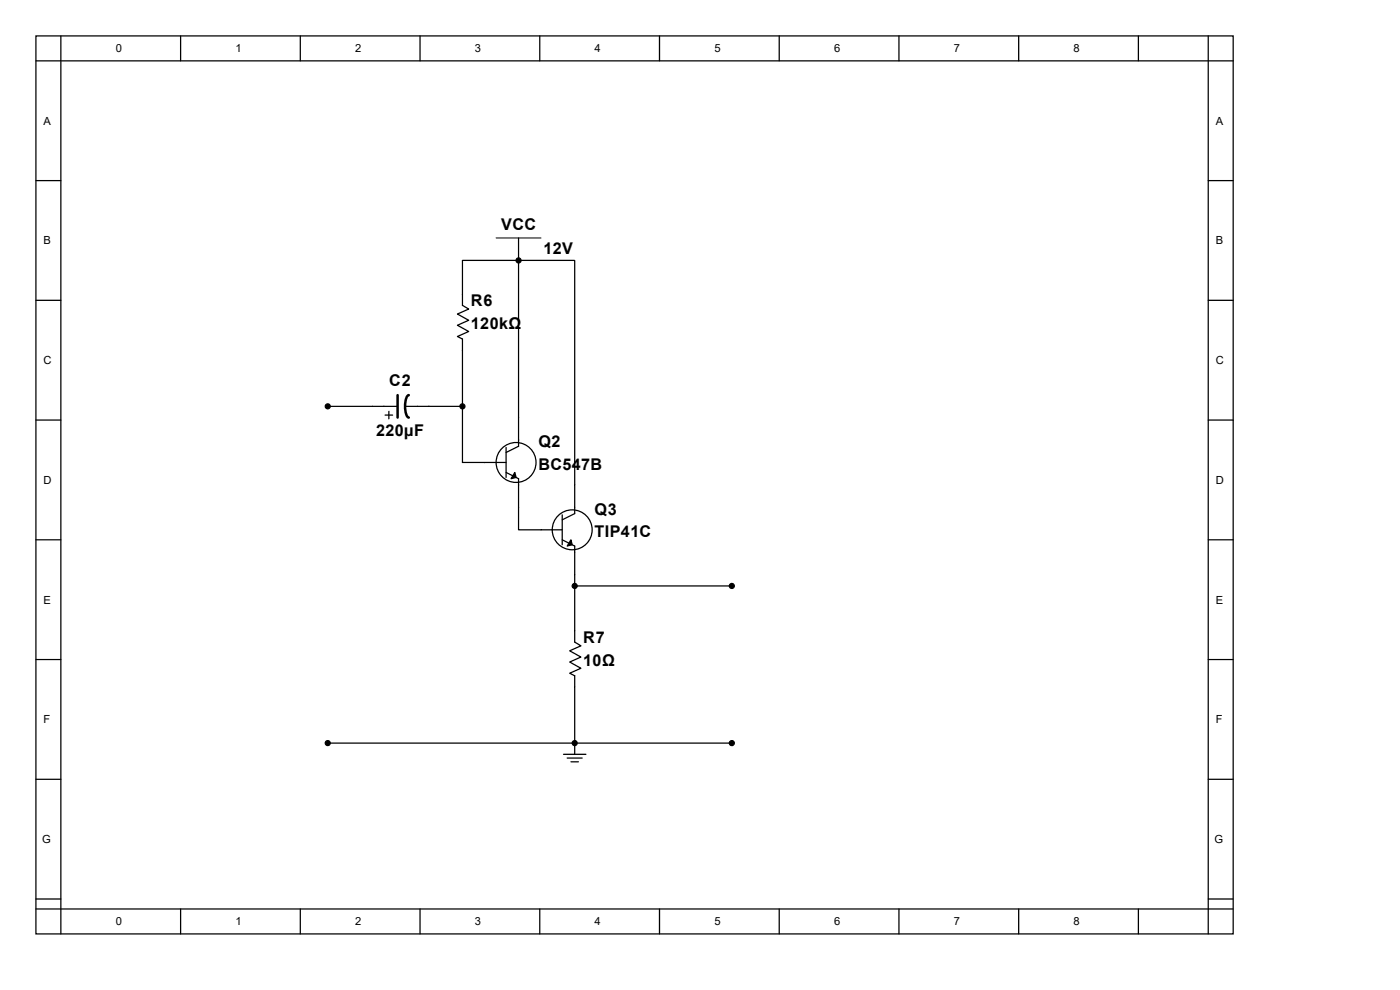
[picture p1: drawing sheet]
<svg xmlns="http://www.w3.org/2000/svg" width="297mm" height="210mm" viewBox="0 0 297 210" stroke-linecap="round" stroke-linejoin="round" font-family="sans-serif">
<g fill="none" stroke="#000" stroke-width=".26">
<path d="M7.6 7.6h254v190.5h-254zM7.6 12.9h254M12.9 7.6v190.5M38.3 7.6v5.3M63.7 7.6v5.3M89.1 7.6v5.3M114.5 7.6v5.3M139.9 7.6v5.3M165.3 7.6v5.3M190.7 7.6v5.3M216.1 7.6v5.3M241.5 7.6v5.3"/>
<path d="M256.3 7.6v190.5M7.6 38.3h5.3M256.3 38.3h5.3M110 55.2h-11.9v9.6l1.3 .8-2.4 1 2.4 1.3-2.4 1.1 2.4 1.3-2.4 1.1 1.1 .5v14.3M110 55.2h11.9v53.8l-2.6 1.3M110 55.2h.1M110 50.5v44.2l-2.6 1.3M7.6 63.7h5.3M256.3 63.7h5.3M7.6 89.1h5.3M69.5 86.2h14.8M81.7 88.1h1.6"/>
<path d="M82.5 87.3v1.5M85.9 86.2h12.2M98.1 86.2v11.9h9.3M107.4 94.9v6.4M256.3 89.1h5.3M7.6 114.5h5.3M107.4 100.2l2.6 1.3v10.9h9.3M119.3 114.5l2.6 1.3v20.4l1.3 .8-2.3 1.1 2.3 1.3-2.3 1 2.3 1.4-2.3 1 1 .6v16.6M119.3 109.2v6.4M256.3 114.5h5.3M7.6 139.9h5.3M121.9 124.3h33.4"/>
<path d="M256.3 139.9h5.3M69.5 157.6h85.8M121.9 157.6h.1M7.6 165.3h5.3M119.5 160h4.8M120.3 160.8h3.2M121.1 161.6h1.6M256.3 165.3h5.3M7.6 190.7h5.3M7.6 192.8h254M38.3 192.8v5.3M63.7 192.8v5.3"/>
<path d="M89.1 192.8v5.3M114.5 192.8v5.3M139.9 192.8v5.3M165.3 192.8v5.3M190.7 192.8v5.3M216.1 192.8v5.3M241.5 192.8v5.3M256.3 190.7h5.3"/>
<circle cx="109.5" cy="98.1" r="4.2"/>
<circle cx="121.4" cy="112.4" r="4.2"/>
</g>
<path d="M105.3 50.5h9.5" fill="none" stroke="#000" stroke-width=".21"/>
<g fill="#000" stroke="#000" stroke-width=".26">
<path d="M109.2 100.2l.3 1.1-1.1 .2zM121.1 114.5l.3 1.1-1.1 .2z"/>
<circle cx="110" cy="55.2" r=".53"/>
<circle cx="69.5" cy="86.2" r=".53"/>
<circle cx="98.1" cy="86.2" r=".53"/>
<circle cx="121.9" cy="124.3" r=".53"/>
<circle cx="155.3" cy="124.3" r=".53"/>
<circle cx="69.5" cy="157.6" r=".53"/>
<circle cx="121.9" cy="157.6" r=".53"/>
<circle cx="155.3" cy="157.6" r=".53"/>
</g>
<path d="M84.3 83.8v4.8M86.7 83.8a2.44 2.44 0 0 0-.8 2.4l.1 1.2a1.27 1.27 0 0 0 .7 1.2" fill="none" stroke="#000" stroke-width=".53"/>
<g font-size="3.4">
<text x="106.3" y="48.9">VCC</text>
<text x="115.3" y="53.9">12V</text>
<text x="99.9" y="65">R6</text>
<text x="99.9" y="69.8">120kΩ</text>
<text x="82.6" y="81.9">C2</text>
<text x="79.8" y="92.5">220µF</text>
<text x="114.2" y="94.9">Q2</text>
<text x="114.2" y="99.7">BC547B</text>
<text x="126.2" y="109.2">Q3</text>
<text x="126.2" y="113.9">TIP41C</text>
<text x="123.7" y="136.4">R7</text>
<text x="123.7" y="141.2">10Ω</text>
</g>
<g font-size="2.4">
<text x="24.6" y="11.1">0</text>
<text x="50" y="11.1">1</text>
<text x="75.4" y="11.1">2</text>
<text x="100.8" y="11.1">3</text>
<text x="126.2" y="11.1">4</text>
<text x="151.6" y="11.1">5</text>
<text x="177" y="11.1">6</text>
<text x="202.4" y="11.1">7</text>
<text x="227.8" y="11.1">8</text>
<text x="9.2" y="26.5">A</text>
<text x="257.9" y="26.5">A</text>
<text x="9.2" y="51.9">B</text>
<text x="257.9" y="51.9">B</text>
<text x="9.2" y="77.3">C</text>
<text x="257.9" y="77.3">C</text>
<text x="9.2" y="102.7">D</text>
<text x="257.9" y="102.7">D</text>
<text x="9.2" y="128.1">E</text>
<text x="257.9" y="128.1">E</text>
<text x="9.2" y="153.5">F</text>
<text x="257.9" y="153.5">F</text>
<text x="8.9" y="178.9">G</text>
<text x="257.6" y="178.9">G</text>
<text x="24.6" y="196.3">0</text>
<text x="50" y="196.3">1</text>
<text x="75.4" y="196.3">2</text>
<text x="100.8" y="196.3">3</text>
<text x="126.2" y="196.3">4</text>
<text x="151.6" y="196.3">5</text>
<text x="177" y="196.3">6</text>
<text x="202.4" y="196.3">7</text>
<text x="227.8" y="196.3">8</text>
</g>
</svg>
